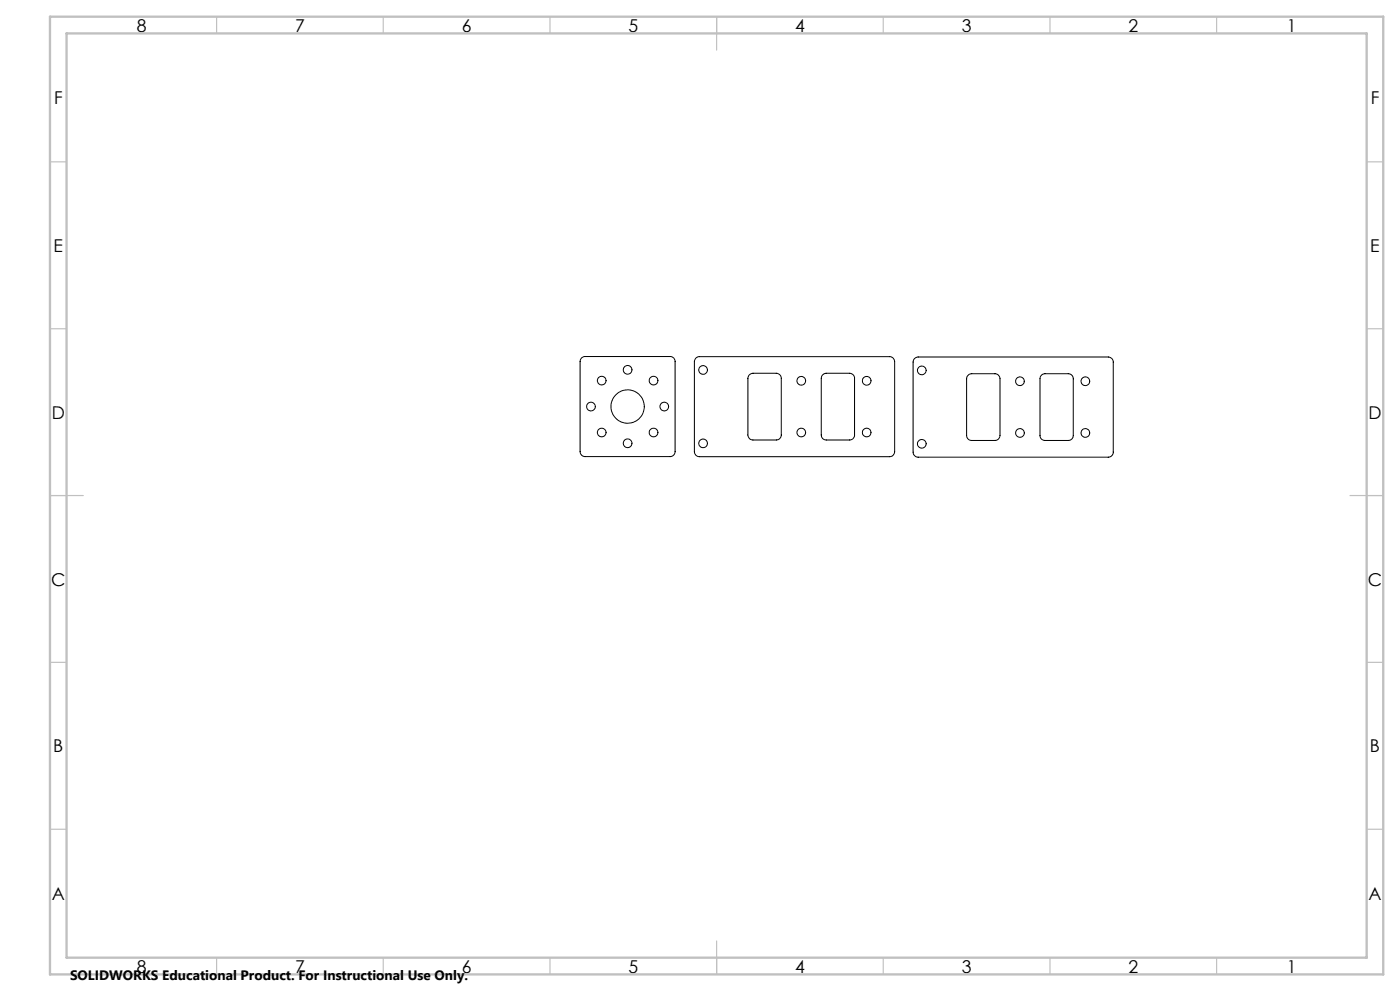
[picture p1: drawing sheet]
<svg xmlns="http://www.w3.org/2000/svg" width="420mm" height="297mm" viewBox="0 0 420 297" stroke-linecap="round" stroke-linejoin="round" font-family="sans-serif">
<g fill="none" stroke="#000" stroke-width=".3">
<path d="M174.4 107.3l.9-.4h25.7a1.49 1.49 0 0 1 1.5 1.4v27.1a1.49 1.49 0 0 1-1.5 1.4h-25.5a1.49 1.49 0 0 1-1.5-1.4v-27.1zM208.8 107.3l.7-.4h57.4a1.51 1.51 0 0 1 1.5 1.5v27a1.51 1.51 0 0 1-1.5 1.5h-57.1a1.51 1.51 0 0 1-1.5-1.5v-27zM224.8 112.3l1.1-.4h7a1.57 1.57 0 0 1 1.5 1.5v17a1.51 1.51 0 0 1-1.5 1.5h-7a1.51 1.51 0 0 1-1.5-1.5v-17zM246.8 112.3l1.1-.4h7a1.51 1.51 0 0 1 1.5 1.5v17a1.45 1.45 0 0 1-1.5 1.5h-7a1.45 1.45 0 0 1-1.5-1.5v-17zM274.2 107.7l.6-.6 .6-.1h57.1a1.51 1.51 0 0 1 1.5 1.5v27a1.51 1.51 0 0 1-1.5 1.5h-57.1a1.57 1.57 0 0 1-1.5-1.5v-27zM290.2 112.7l.7-.6 .6-.1h7a1.57 1.57 0 0 1 1.5 1.5v17a1.51 1.51 0 0 1-1.5 1.5h-7a1.51 1.51 0 0 1-1.5-1.5v-17zM312.4 112.5l1.1-.5h7a1.51 1.51 0 0 1 1.5 1.5v17a1.45 1.45 0 0 1-1.5 1.5h-7a1.45 1.45 0 0 1-1.5-1.5v-17z"/>
<circle cx="180.5" cy="114.1" r="1.3"/>
<circle cx="188.3" cy="110.8" r="1.3"/>
<circle cx="196.1" cy="114.1" r="1.3"/>
<circle cx="210.9" cy="110.9" r="1.3"/>
<circle cx="240.4" cy="114.1" r="1.31"/>
<circle cx="260" cy="114.1" r="1.3"/>
<circle cx="276.5" cy="111" r="1.31"/>
<circle cx="306" cy="114.3" r="1.3"/>
<circle cx="325.6" cy="114.3" r="1.31"/>
<circle cx="177.3" cy="121.8" r="1.3"/>
<circle cx="180.5" cy="129.6" r="1.3"/>
<circle cx="188.3" cy="132.9" r="1.3"/>
<circle cx="188.3" cy="121.9" r="5"/>
<circle cx="196.1" cy="129.6" r="1.3"/>
<circle cx="199.3" cy="121.8" r="1.3"/>
<circle cx="210.9" cy="132.9" r="1.3"/>
<circle cx="240.4" cy="129.6" r="1.3"/>
<circle cx="260" cy="129.6" r="1.29"/>
<circle cx="276.5" cy="133" r="1.31"/>
<circle cx="306" cy="129.7" r="1.3"/>
<circle cx="325.6" cy="129.7" r="1.31"/>
</g>
<g fill="none" stroke="#c0c0c0" stroke-width=".35">
<path d="M65 5v5M115 5v5M165 5v5M215 5v10M265 5v5M315 5v5M365 5v5M15 48.5h5M410 48.5h5M15 98.5h5M410 98.5h5M15 148.5h10"/>
<path d="M405 148.5h10M15 198.5h5M410 198.5h5M15 248.5h5M410 248.5h5M65 287v5M115 287v5M165 287v5M215 282v10M265 287v5M315 287v5M365 287v5"/>
</g>
<path d="M15 5h400v287h-400zM20 10h390v277h-390z" fill="none" stroke="#c0c0c0" stroke-width=".7"/>
<g font-size="5.3">
<text x="41" y="9.5">8</text>
<text x="88.5" y="9.5">7</text>
<text x="138.5" y="9.5">6</text>
<text x="188.5" y="9.5">5</text>
<text x="238.5" y="9.5">4</text>
<text x="288.5" y="9.5">3</text>
<text x="338.5" y="9.5">2</text>
<text x="386" y="9.5">1</text>
<text x="16.2" y="31.2">F</text>
<text x="411.2" y="31.2">F</text>
<text x="16.1" y="75.5">E</text>
<text x="411.1" y="75.5">E</text>
<text x="15.5" y="125.5">D</text>
<text x="410.5" y="125.5">D</text>
<text x="15.4" y="175.5">C</text>
<text x="410.4" y="175.5">C</text>
<text x="16" y="225.5">B</text>
<text x="411" y="225.5">B</text>
<text x="15.5" y="269.7">A</text>
<text x="410.5" y="269.7">A</text>
<text x="41" y="291.5">8</text>
<text x="88.5" y="291.5">7</text>
<text x="138.5" y="291.5">6</text>
<text x="188.5" y="291.5">5</text>
<text x="238.5" y="291.5">4</text>
<text x="288.5" y="291.5">3</text>
<text x="338.5" y="291.5">2</text>
<text x="386" y="291.5">1</text>
</g>
<text font-size="4.1" x="21" y="293.7">SOLIDWORKS Educational Product. For Instructional Use Only.</text>
</svg>
